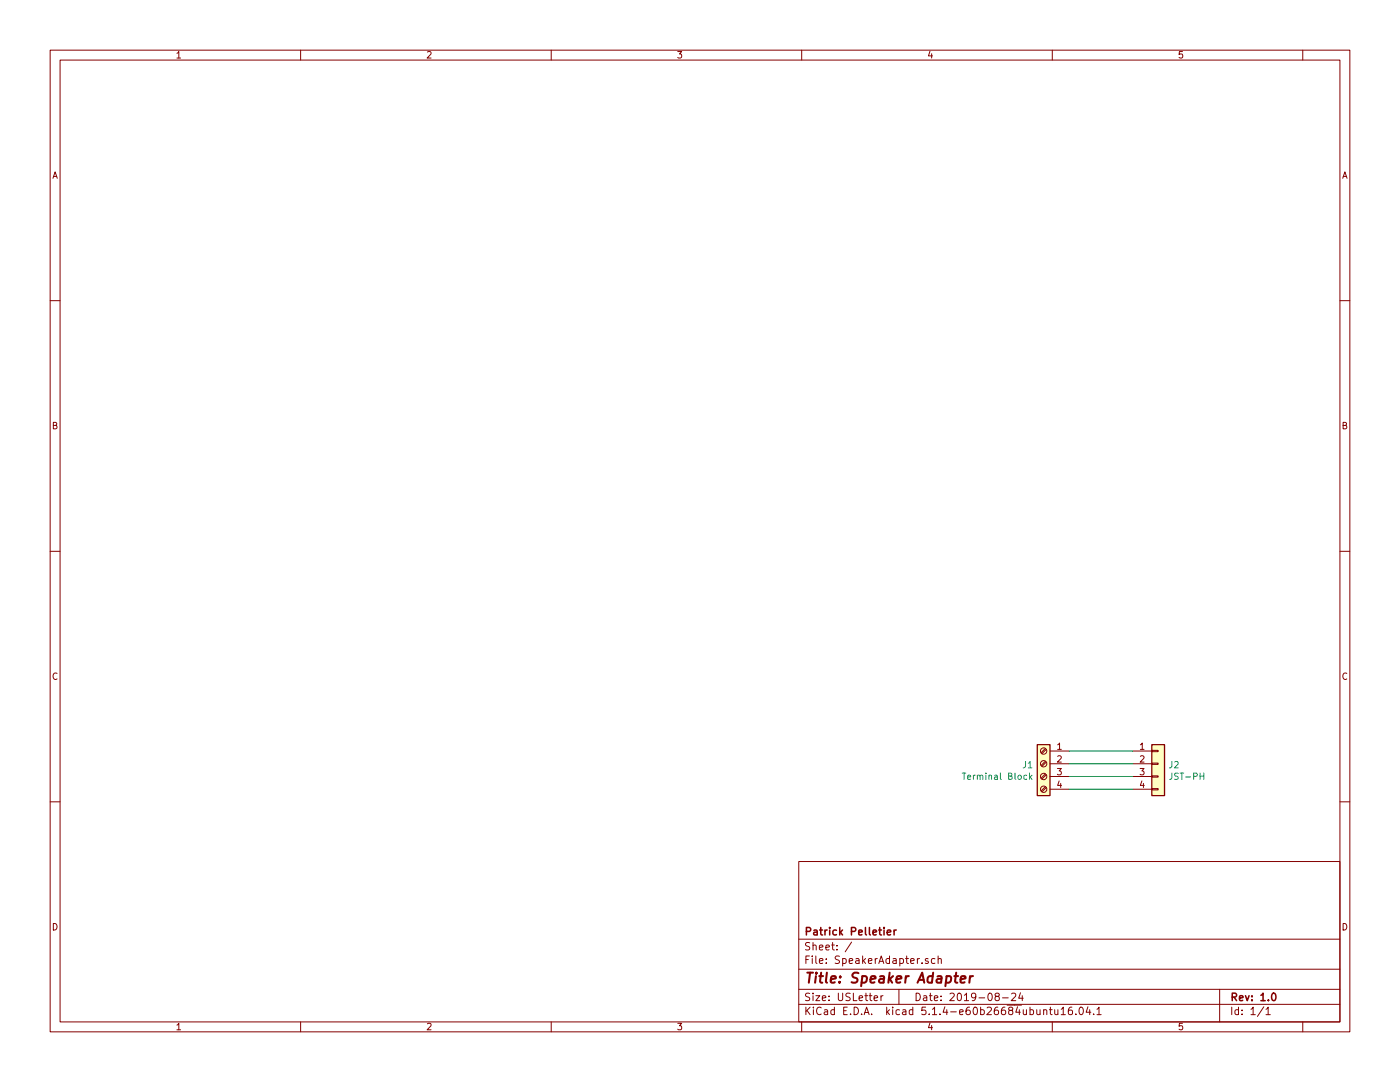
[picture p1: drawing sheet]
EESchema Schematic File Version 4
LIBS:SpeakerAdapter-cache
EELAYER 26 0
EELAYER END
$Descr USLetter 11000 8500
encoding utf-8
Sheet 1 1
Title "Speaker Adapter"
Date "2019-08-24"
Rev "1.0"
Comp "Patrick Pelletier"
Comment1 ""
Comment2 ""
Comment3 ""
Comment4 ""
$EndDescr
$Comp
L Connector:Screw_Terminal_01x04 J1
U 1 1
P 8200 6000
F 0 "J1" H 8279 5992 50  0000 L CNN
F 1 "Terminal Block" H 8279 5901 50  0000 L CNN
F 2 "local:TerminalBlock_4Ucon_1x04_P3.50mm_Horizontal" H 8200 6000 50  0001 C CNN
F 3 "~" H 8200 6000 50  0001 C CNN
F 4 "1776275-4" H 8200 6000 50  0001 C CNN "MPN"
F 5 "TERM BLK 4POS SIDE ENT 3.5MM PCB" H 8200 6000 50  0001 C CNN "Description"
F 6 "A98038-ND" H 8200 6000 50  0001 C CNN "Digi-Key_PN"
	1    8200 6000
	-1   0    0    -1  
$EndComp
$Comp
L Connector_Generic:Conn_01x04 J2
U 1 1
P 9100 6000
F 0 "J2" H 9179 5992 50  0000 L CNN
F 1 "JST-PH" H 9179 5901 50  0000 L CNN
F 2 "Connector_JST:JST_PH_S4B-PH-K_1x04_P2.00mm_Horizontal" H 9100 6000 50  0001 C CNN
F 3 "http://www.jst-mfg.com/product/pdf/eng/ePH.pdf" H 9100 6000 50  0001 C CNN
F 4 "S4B-PH-K-S(LF)(SN)" H 9100 6000 50  0001 C CNN "MPN"
F 5 "CONN HEADER R/A 4POS 2MM" H 9100 6000 50  0001 C CNN "Description"
F 6 "455-1721-ND" H 9100 6000 50  0001 C CNN "Digi-Key_PN"
	1    9100 6000
	1    0    0    -1  
$EndComp
Wire Wire Line
	8400 5900 8900 5900
Wire Wire Line
	8400 6000 8900 6000
Wire Wire Line
	8400 6100 8900 6100
Wire Wire Line
	8400 6200 8900 6200
$EndSCHEMATC
